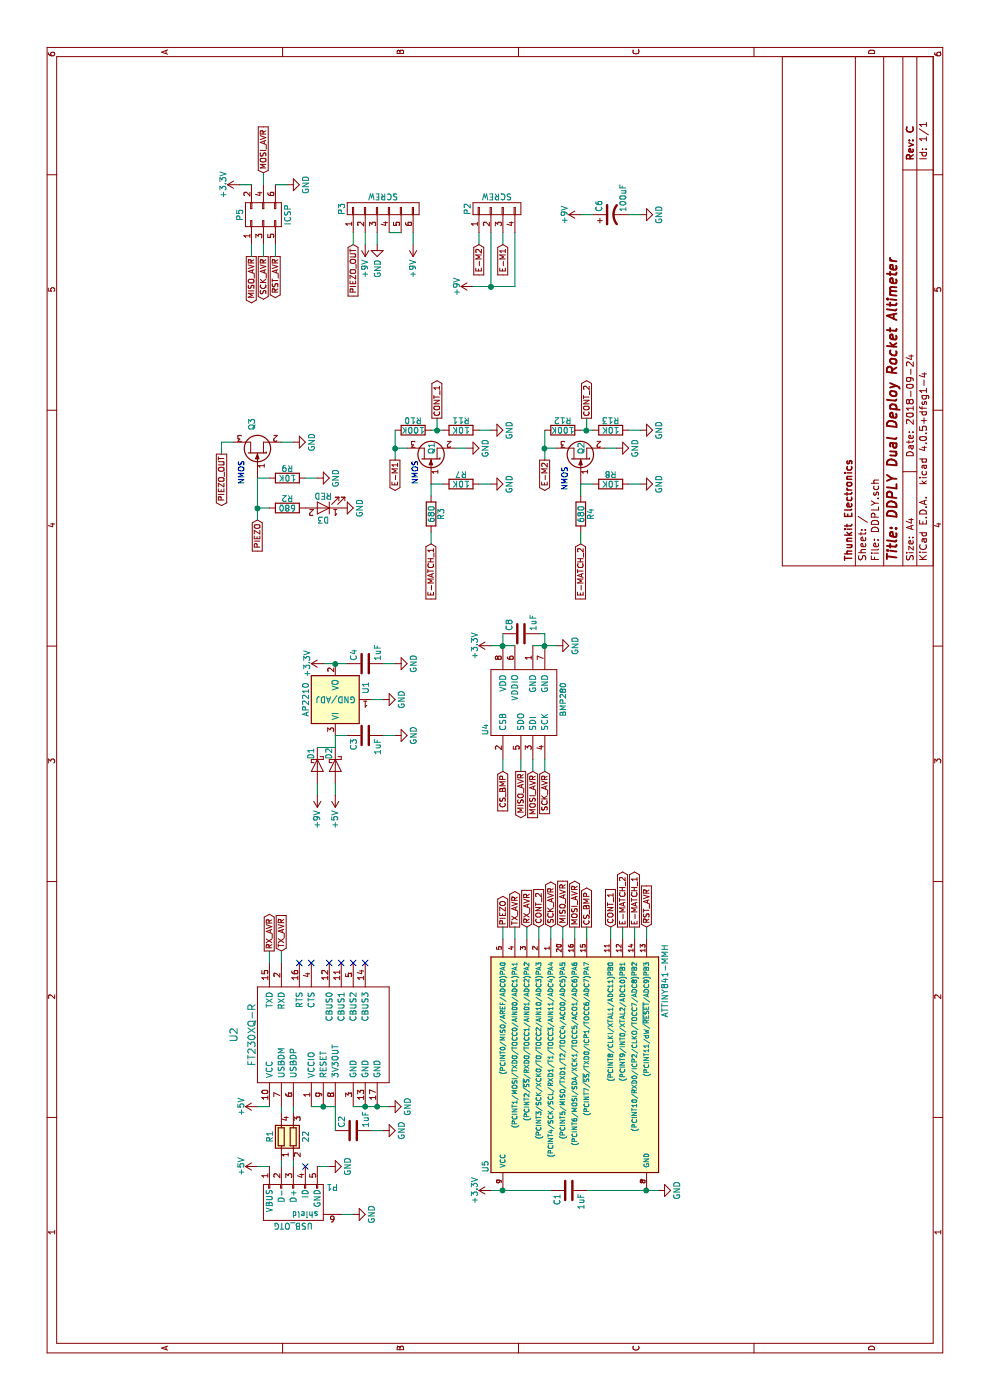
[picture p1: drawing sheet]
EESchema Schematic File Version 2
LIBS:power
LIBS:device
LIBS:transistors
LIBS:conn
LIBS:linear
LIBS:regul
LIBS:74xx
LIBS:cmos4000
LIBS:adc-dac
LIBS:memory
LIBS:xilinx
LIBS:microcontrollers
LIBS:dsp
LIBS:microchip
LIBS:analog_switches
LIBS:motorola
LIBS:texas
LIBS:intel
LIBS:audio
LIBS:interface
LIBS:digital-audio
LIBS:philips
LIBS:display
LIBS:cypress
LIBS:siliconi
LIBS:opto
LIBS:atmel
LIBS:contrib
LIBS:valves
LIBS:DDPLY-cache
EELAYER 25 0
EELAYER END
$Descr A4 11693 8268
encoding utf-8
Sheet 1 1
Title "DDPLY Dual Deploy Rocket Altimeter"
Date "2018-09-24"
Rev "C"
Comp "Thunkit Electronics"
Comment1 ""
Comment2 ""
Comment3 ""
Comment4 ""
$EndDescr
$Comp
L ATTINY841-MMH U5
U 1 1
P 2800 4800
F 0 "U5" H 1950 5550 50  0000 C CNN
F 1 "ATTINY841-MMH" H 3500 4050 50  0000 C CNN
F 2 "MOD:QFN-20-1EP_4x4mm_Pitch0.5mm" H 2800 4600 50  0001 C CIN
F 3 "" H 2800 4800 50  0000 C CNN
	1    2800 4800
	1    0    0    -1  
$EndComp
$Comp
L FT230XQ-R U2
U 1 1
P 3050 1950
F 0 "U2" H 3050 1950 60  0000 C CNN
F 1 "FT230XQ-R" H 3050 1800 60  0000 C CNN
F 2 "MOD:QFN-16_4x4mm_Pitch0.65mm" H 3050 1950 60  0001 C CNN
F 3 "" H 3050 1950 60  0001 C CNN
	1    3050 1950
	1    0    0    -1  
$EndComp
$Comp
L C C2
U 1 1
P 2250 2950
F 0 "C2" H 2275 3050 50  0000 L CNN
F 1 "1uF" H 2275 2850 50  0000 L CNN
F 2 "Capacitors_SMD:C_0603" H 2288 2800 50  0001 C CNN
F 3 "" H 2250 2950 50  0000 C CNN
	1    2250 2950
	1    0    0    -1  
$EndComp
$Comp
L GND #PWR01
U 1 1
P 2250 3200
F 0 "#PWR01" H 2250 2950 50  0001 C CNN
F 1 "GND" H 2250 3050 50  0000 C CNN
F 2 "" H 2250 3200 50  0000 C CNN
F 3 "" H 2250 3200 50  0000 C CNN
	1    2250 3200
	1    0    0    -1  
$EndComp
$Comp
L GND #PWR02
U 1 1
P 1550 2950
F 0 "#PWR02" H 1550 2700 50  0001 C CNN
F 1 "GND" H 1550 2800 50  0000 C CNN
F 2 "" H 1550 2950 50  0000 C CNN
F 3 "" H 1550 2950 50  0000 C CNN
	1    1550 2950
	1    0    0    -1  
$EndComp
$Comp
L GND #PWR03
U 1 1
P 2450 3250
F 0 "#PWR03" H 2450 3000 50  0001 C CNN
F 1 "GND" H 2450 3100 50  0000 C CNN
F 2 "" H 2450 3250 50  0000 C CNN
F 3 "" H 2450 3250 50  0000 C CNN
	1    2450 3250
	1    0    0    -1  
$EndComp
Text GLabel 3750 2250 2    47   Output ~ 0
RX_AVR
Text GLabel 3750 2350 2    47   Input ~ 0
TX_AVR
$Comp
L CONN_02X03 P5
U 1 1
P 9900 2200
F 0 "P5" H 9900 2400 50  0000 C CNN
F 1 "ICSP" H 9900 2000 50  0000 C CNN
F 2 "MOD:LINEAR_ICSP" H 9900 1000 50  0001 C CNN
F 3 "" H 9900 1000 50  0000 C CNN
	1    9900 2200
	1    0    0    -1  
$EndComp
Text GLabel 10250 2200 2    47   Input ~ 0
MOSI_AVR
Text GLabel 9550 2100 0    47   Output ~ 0
MISO_AVR
Text GLabel 9550 2200 0    47   Output ~ 0
SCK_AVR
Text GLabel 9550 2300 0    47   Output ~ 0
RST_AVR
$Comp
L GND #PWR04
U 1 1
P 10150 2400
F 0 "#PWR04" H 10150 2150 50  0001 C CNN
F 1 "GND" H 10150 2250 50  0000 C CNN
F 2 "" H 10150 2400 50  0000 C CNN
F 3 "" H 10150 2400 50  0000 C CNN
	1    10150 2400
	1    0    0    -1  
$EndComp
$Comp
L C C1
U 1 1
P 1750 4750
F 0 "C1" H 1775 4850 50  0000 L CNN
F 1 "1uF" H 1775 4650 50  0000 L CNN
F 2 "Capacitors_SMD:C_0603" H 1788 4600 50  0001 C CNN
F 3 "" H 1750 4750 50  0000 C CNN
	1    1750 4750
	-1   0    0    -1  
$EndComp
$Comp
L GND #PWR05
U 1 1
P 1750 5500
F 0 "#PWR05" H 1750 5250 50  0001 C CNN
F 1 "GND" H 1750 5350 50  0000 C CNN
F 2 "" H 1750 5500 50  0000 C CNN
F 3 "" H 1750 5500 50  0000 C CNN
	1    1750 5500
	1    0    0    -1  
$EndComp
$Comp
L R R7
U 1 1
P 7650 3850
F 0 "R7" V 7730 3850 50  0000 C CNN
F 1 "10K" V 7650 3850 50  0000 C CNN
F 2 "Resistors_SMD:R_0603" V 7580 3850 50  0001 C CNN
F 3 "" H 7650 3850 50  0000 C CNN
	1    7650 3850
	1    0    0    -1  
$EndComp
$Comp
L GND #PWR06
U 1 1
P 7950 3900
F 0 "#PWR06" H 7950 3650 50  0001 C CNN
F 1 "GND" H 7950 3750 50  0000 C CNN
F 2 "" H 7950 3900 50  0000 C CNN
F 3 "" H 7950 3900 50  0000 C CNN
	1    7950 3900
	1    0    0    -1  
$EndComp
$Comp
L CP1 C6
U 1 1
P 9900 5100
F 0 "C6" H 9925 5200 50  0000 L CNN
F 1 "100uF" H 9925 5000 50  0000 L CNN
F 2 "Capacitors_Tantalum_SMD:Tantalum_Case-B_EIA-3528-21_Reflow" H 9900 5100 50  0001 C CNN
F 3 "" H 9900 5100 50  0000 C CNN
	1    9900 5100
	1    0    0    -1  
$EndComp
Wire Wire Line
	2450 2800 2250 2800
Wire Wire Line
	2450 2600 2450 2800
Connection ~ 2450 2700
Wire Wire Line
	2250 3200 2250 3100
Wire Wire Line
	1550 2950 1550 2850
Wire Wire Line
	2450 2950 2450 3250
Connection ~ 2450 3150
Connection ~ 2450 3050
Wire Wire Line
	3750 2350 3650 2350
Wire Wire Line
	3650 2250 3750 2250
Wire Wire Line
	10150 2000 10150 2100
Wire Wire Line
	10150 2400 10150 2300
Wire Wire Line
	10250 2200 10150 2200
Wire Wire Line
	9650 2200 9550 2200
Wire Wire Line
	9550 2100 9650 2100
Wire Wire Line
	9650 2300 9550 2300
Wire Wire Line
	1750 4100 1750 4600
Connection ~ 1750 4200
Wire Wire Line
	1750 4900 1750 5500
Connection ~ 1750 5400
Wire Wire Line
	7950 3900 7950 3800
$Comp
L +9V #PWR07
U 1 1
P 9900 4850
F 0 "#PWR07" H 9900 4700 50  0001 C CNN
F 1 "+9V" H 9900 4990 50  0000 C CNN
F 2 "" H 9900 4850 50  0000 C CNN
F 3 "" H 9900 4850 50  0000 C CNN
	1    9900 4850
	1    0    0    -1  
$EndComp
$Comp
L GND #PWR08
U 1 1
P 7650 4100
F 0 "#PWR08" H 7650 3850 50  0001 C CNN
F 1 "GND" H 7650 3950 50  0000 C CNN
F 2 "" H 7650 4100 50  0000 C CNN
F 3 "" H 7650 4100 50  0000 C CNN
	1    7650 4100
	1    0    0    -1  
$EndComp
Wire Wire Line
	7650 4100 7650 4000
Wire Wire Line
	7650 3700 7650 3600
Text GLabel 7150 3600 0    47   Input ~ 0
E-MATCH_1
Wire Wire Line
	7250 3600 7150 3600
Wire Wire Line
	9900 4850 9900 4950
Wire Wire Line
	7950 3300 7950 3400
$Comp
L GND #PWR09
U 1 1
P 9900 5350
F 0 "#PWR09" H 9900 5100 50  0001 C CNN
F 1 "GND" H 9900 5200 50  0000 C CNN
F 2 "" H 9900 5350 50  0000 C CNN
F 3 "" H 9900 5350 50  0000 C CNN
	1    9900 5350
	1    0    0    -1  
$EndComp
Wire Wire Line
	9900 5350 9900 5250
$Comp
L R R8
U 1 1
P 7650 5100
F 0 "R8" V 7730 5100 50  0000 C CNN
F 1 "10K" V 7650 5100 50  0000 C CNN
F 2 "Resistors_SMD:R_0603" V 7580 5100 50  0001 C CNN
F 3 "" H 7650 5100 50  0000 C CNN
	1    7650 5100
	1    0    0    -1  
$EndComp
$Comp
L GND #PWR010
U 1 1
P 7950 5150
F 0 "#PWR010" H 7950 4900 50  0001 C CNN
F 1 "GND" H 7950 5000 50  0000 C CNN
F 2 "" H 7950 5150 50  0000 C CNN
F 3 "" H 7950 5150 50  0000 C CNN
	1    7950 5150
	1    0    0    -1  
$EndComp
Wire Wire Line
	7950 5150 7950 5050
$Comp
L GND #PWR011
U 1 1
P 7650 5350
F 0 "#PWR011" H 7650 5100 50  0001 C CNN
F 1 "GND" H 7650 5200 50  0000 C CNN
F 2 "" H 7650 5350 50  0000 C CNN
F 3 "" H 7650 5350 50  0000 C CNN
	1    7650 5350
	1    0    0    -1  
$EndComp
Wire Wire Line
	7650 5350 7650 5250
Wire Wire Line
	7650 4950 7650 4850
Text GLabel 7150 4850 0    47   Input ~ 0
E-MATCH_2
Wire Wire Line
	7650 4850 7550 4850
Wire Wire Line
	7950 4550 7950 4650
$Comp
L GND #PWR012
U 1 1
P 9650 3150
F 0 "#PWR012" H 9650 2900 50  0001 C CNN
F 1 "GND" V 9650 2950 50  0000 C CNN
F 2 "" H 9650 3150 50  0000 C CNN
F 3 "" H 9650 3150 50  0000 C CNN
	1    9650 3150
	0    1    1    0   
$EndComp
$Comp
L +9V #PWR013
U 1 1
P 9650 3450
F 0 "#PWR013" H 9650 3300 50  0001 C CNN
F 1 "+9V" V 9650 3650 50  0000 C CNN
F 2 "" H 9650 3450 50  0000 C CNN
F 3 "" H 9650 3450 50  0000 C CNN
	1    9650 3450
	0    -1   -1   0   
$EndComp
$Comp
L +3.3V #PWR014
U 1 1
P 10150 2000
F 0 "#PWR014" H 10150 1850 50  0001 C CNN
F 1 "+3.3V" H 10150 2140 50  0000 C CNN
F 2 "" H 10150 2000 50  0000 C CNN
F 3 "" H 10150 2000 50  0000 C CNN
	1    10150 2000
	1    0    0    -1  
$EndComp
$Comp
L +3.3V #PWR015
U 1 1
P 1750 4100
F 0 "#PWR015" H 1750 3950 50  0001 C CNN
F 1 "+3.3V" H 1750 4240 50  0000 C CNN
F 2 "" H 1750 4100 50  0000 C CNN
F 3 "" H 1750 4100 50  0000 C CNN
	1    1750 4100
	1    0    0    -1  
$EndComp
$Comp
L AP1117 U1
U 1 1
P 5850 2800
F 0 "U1" H 5950 2550 50  0000 C CNN
F 1 "AP2210" H 5850 3050 50  0000 C CNN
F 2 "TO_SOT_Packages_SMD:SOT-23" H 5850 2450 50  0001 C CNN
F 3 "" H 5950 2550 50  0000 C CNN
	1    5850 2800
	1    0    0    -1  
$EndComp
$Comp
L GND #PWR016
U 1 1
P 5850 3200
F 0 "#PWR016" H 5850 2950 50  0001 C CNN
F 1 "GND" H 5850 3050 50  0000 C CNN
F 2 "" H 5850 3200 50  0000 C CNN
F 3 "" H 5850 3200 50  0000 C CNN
	1    5850 3200
	1    0    0    -1  
$EndComp
Wire Wire Line
	5850 3100 5850 3200
$Comp
L C C3
U 1 1
P 5550 3050
F 0 "C3" H 5575 3150 50  0000 L CNN
F 1 "1uF" H 5575 2950 50  0000 L CNN
F 2 "Capacitors_SMD:C_0603" H 5588 2900 50  0001 C CNN
F 3 "" H 5550 3050 50  0000 C CNN
	1    5550 3050
	-1   0    0    -1  
$EndComp
$Comp
L C C4
U 1 1
P 6150 3050
F 0 "C4" H 6175 3150 50  0000 L CNN
F 1 "1uF" H 6175 2950 50  0000 L CNN
F 2 "Capacitors_SMD:C_0603" H 6188 2900 50  0001 C CNN
F 3 "" H 6150 3050 50  0000 C CNN
	1    6150 3050
	1    0    0    -1  
$EndComp
$Comp
L GND #PWR017
U 1 1
P 5550 3300
F 0 "#PWR017" H 5550 3050 50  0001 C CNN
F 1 "GND" H 5550 3150 50  0000 C CNN
F 2 "" H 5550 3300 50  0000 C CNN
F 3 "" H 5550 3300 50  0000 C CNN
	1    5550 3300
	1    0    0    -1  
$EndComp
Wire Wire Line
	5550 3300 5550 3200
$Comp
L GND #PWR018
U 1 1
P 6150 3300
F 0 "#PWR018" H 6150 3050 50  0001 C CNN
F 1 "GND" H 6150 3150 50  0000 C CNN
F 2 "" H 6150 3300 50  0000 C CNN
F 3 "" H 6150 3300 50  0000 C CNN
	1    6150 3300
	1    0    0    -1  
$EndComp
Wire Wire Line
	6150 3300 6150 3200
$Comp
L +9V #PWR019
U 1 1
P 5050 2650
F 0 "#PWR019" H 5050 2500 50  0001 C CNN
F 1 "+9V" V 5050 2850 50  0000 C CNN
F 2 "" H 5050 2650 50  0000 C CNN
F 3 "" H 5050 2650 50  0000 C CNN
	1    5050 2650
	0    -1   -1   0   
$EndComp
$Comp
L +5V #PWR020
U 1 1
P 5050 2800
F 0 "#PWR020" H 5050 2650 50  0001 C CNN
F 1 "+5V" V 5050 3000 50  0000 C CNN
F 2 "" H 5050 2800 50  0000 C CNN
F 3 "" H 5050 2800 50  0000 C CNN
	1    5050 2800
	0    -1   -1   0   
$EndComp
$Comp
L +5V #PWR021
U 1 1
P 1950 2150
F 0 "#PWR021" H 1950 2000 50  0001 C CNN
F 1 "+5V" H 1950 2290 50  0000 C CNN
F 2 "" H 1950 2150 50  0000 C CNN
F 3 "" H 1950 2150 50  0000 C CNN
	1    1950 2150
	1    0    0    -1  
$EndComp
$Comp
L +5V #PWR022
U 1 1
P 2450 2150
F 0 "#PWR022" H 2450 2000 50  0001 C CNN
F 1 "+5V" H 2450 2290 50  0000 C CNN
F 2 "" H 2450 2150 50  0000 C CNN
F 3 "" H 2450 2150 50  0000 C CNN
	1    2450 2150
	1    0    0    -1  
$EndComp
Wire Wire Line
	2450 2150 2450 2250
Wire Wire Line
	1950 2150 1950 2250
Wire Wire Line
	5550 2900 5550 2800
Wire Wire Line
	6150 2700 6150 2900
$Comp
L +3.3V #PWR023
U 1 1
P 6150 2700
F 0 "#PWR023" H 6150 2550 50  0001 C CNN
F 1 "+3.3V" H 6150 2840 50  0000 C CNN
F 2 "" H 6150 2700 50  0000 C CNN
F 3 "" H 6150 2700 50  0000 C CNN
	1    6150 2700
	1    0    0    -1  
$EndComp
Connection ~ 6150 2800
$Comp
L D_Schottky D1
U 1 1
P 5300 2650
F 0 "D1" H 5200 2600 50  0000 C CNN
F 1 "D_Schottky" H 5300 2550 50  0001 C CNN
F 2 "Diodes_SMD:D_SOD-123F" H 5300 2650 50  0001 C CNN
F 3 "" H 5300 2650 50  0000 C CNN
	1    5300 2650
	-1   0    0    1   
$EndComp
$Comp
L D_Schottky D2
U 1 1
P 5300 2800
F 0 "D2" H 5200 2750 50  0000 C CNN
F 1 "D_Schottky" H 5300 2700 50  0001 C CNN
F 2 "Diodes_SMD:D_SOD-123F" H 5300 2800 50  0001 C CNN
F 3 "" H 5300 2800 50  0000 C CNN
	1    5300 2800
	-1   0    0    1   
$EndComp
Wire Wire Line
	5050 2650 5150 2650
Wire Wire Line
	5450 2650 5450 2800
Wire Wire Line
	5450 2800 5550 2800
Wire Wire Line
	5150 2800 5050 2800
$Comp
L GND #PWR024
U 1 1
P 1950 2750
F 0 "#PWR024" H 1950 2500 50  0001 C CNN
F 1 "GND" H 1950 2600 50  0000 C CNN
F 2 "" H 1950 2750 50  0000 C CNN
F 3 "" H 1950 2750 50  0000 C CNN
	1    1950 2750
	1    0    0    -1  
$EndComp
Wire Wire Line
	1950 2750 1950 2650
$Comp
L USB_OTG P1
U 1 1
P 1650 2450
F 0 "P1" H 1975 2325 50  0000 C CNN
F 1 "USB_OTG" H 1650 2650 50  0000 C CNN
F 2 "Connectors_USB:USB_Micro-B_Molex_47346-0001" V 1600 2350 50  0001 C CNN
F 3 "" V 1600 2350 50  0000 C CNN
	1    1650 2450
	0    -1   1    0   
$EndComp
NoConn ~ 1950 2550
NoConn ~ 3650 2500
NoConn ~ 3650 2600
NoConn ~ 3650 3050
NoConn ~ 3650 2750
Wire Wire Line
	9750 3150 9650 3150
$Comp
L BMP280 U4
U 1 1
P 5800 4100
F 0 "U4" H 5600 4150 47  0000 C CNN
F 1 "BMP280" H 5850 3500 47  0000 C CNN
F 2 "MOD:LGA-8_NO_DOT" H 5550 4400 47  0001 C CNN
F 3 "" H 5550 4400 47  0001 C CNN
	1    5800 4100
	1    0    0    -1  
$EndComp
$Comp
L +3.3V #PWR025
U 1 1
P 6300 4100
F 0 "#PWR025" H 6300 3950 50  0001 C CNN
F 1 "+3.3V" H 6300 4240 50  0000 C CNN
F 2 "" H 6300 4100 50  0000 C CNN
F 3 "" H 6300 4100 50  0000 C CNN
	1    6300 4100
	1    0    0    -1  
$EndComp
Wire Wire Line
	6300 4100 6300 4300
Connection ~ 6300 4200
$Comp
L GND #PWR026
U 1 1
P 6300 4650
F 0 "#PWR026" H 6300 4400 50  0001 C CNN
F 1 "GND" H 6300 4500 50  0000 C CNN
F 2 "" H 6300 4650 50  0000 C CNN
F 3 "" H 6300 4650 50  0000 C CNN
	1    6300 4650
	1    0    0    -1  
$EndComp
Wire Wire Line
	6300 4450 6300 4650
Connection ~ 6300 4550
$Comp
L C C8
U 1 1
P 6400 4350
F 0 "C8" H 6425 4450 50  0000 L CNN
F 1 "1uF" H 6425 4250 50  0000 L CNN
F 2 "Capacitors_SMD:C_0603" H 6438 4200 50  0001 C CNN
F 3 "" H 6400 4350 50  0000 C CNN
	1    6400 4350
	1    0    0    -1  
$EndComp
Wire Wire Line
	6400 4200 6300 4200
Wire Wire Line
	6400 4550 6400 4500
Wire Wire Line
	6300 4550 6400 4550
Text GLabel 5250 4200 0    47   Input ~ 0
CS_BMP
Wire Wire Line
	5250 4200 5350 4200
Text GLabel 5250 4450 0    47   Input ~ 0
MOSI_AVR
Wire Wire Line
	5250 4450 5350 4450
Text GLabel 5250 4350 0    47   Output ~ 0
MISO_AVR
Wire Wire Line
	5350 4350 5250 4350
Text GLabel 5250 4550 0    47   Input ~ 0
SCK_AVR
Wire Wire Line
	5250 4550 5350 4550
Text GLabel 3950 4400 2    47   Input ~ 0
RX_AVR
Text GLabel 3950 4300 2    47   Output ~ 0
TX_AVR
Text GLabel 3950 4700 2    47   Input ~ 0
MISO_AVR
Text GLabel 3950 4600 2    47   BiDi ~ 0
SCK_AVR
Text GLabel 3950 5400 2    47   Input ~ 0
RST_AVR
Text GLabel 3950 4800 2    47   Output ~ 0
MOSI_AVR
Wire Wire Line
	3950 5400 3850 5400
Wire Wire Line
	3950 4800 3850 4800
Wire Wire Line
	3850 4700 3950 4700
Wire Wire Line
	3950 4600 3850 4600
Wire Wire Line
	3950 4300 3850 4300
Wire Wire Line
	3850 4400 3950 4400
Text GLabel 3950 5300 2    47   Output ~ 0
E-MATCH_1
Text GLabel 3950 5200 2    47   Output ~ 0
E-MATCH_2
Wire Wire Line
	3850 5200 3950 5200
Wire Wire Line
	3850 5300 3950 5300
Text GLabel 3950 4900 2    47   Output ~ 0
CS_BMP
Wire Wire Line
	3950 4900 3850 4900
$Comp
L Q_NJFET_GSD Q3
U 1 1
P 7900 2150
F 0 "Q3" H 8100 2200 50  0000 L CNN
F 1 "Q_NJFET_GSD" H 8100 2100 50  0001 L CNN
F 2 "TO_SOT_Packages_SMD:SOT-23" H 8100 2250 50  0001 C CNN
F 3 "" H 7900 2150 50  0000 C CNN
	1    7900 2150
	1    0    0    -1  
$EndComp
$Comp
L GND #PWR027
U 1 1
P 8000 2450
F 0 "#PWR027" H 8000 2200 50  0001 C CNN
F 1 "GND" H 8000 2300 50  0000 C CNN
F 2 "" H 8000 2450 50  0000 C CNN
F 3 "" H 8000 2450 50  0000 C CNN
	1    8000 2450
	1    0    0    -1  
$EndComp
Wire Wire Line
	8000 2350 8000 2450
$Comp
L R R9
U 1 1
P 7700 2400
F 0 "R9" V 7780 2400 50  0000 C CNN
F 1 "10K" V 7700 2400 50  0000 C CNN
F 2 "Resistors_SMD:R_0603" V 7630 2400 50  0001 C CNN
F 3 "" H 7700 2400 50  0000 C CNN
	1    7700 2400
	1    0    0    -1  
$EndComp
Wire Wire Line
	7700 2150 7700 2250
$Comp
L GND #PWR028
U 1 1
P 7700 2650
F 0 "#PWR028" H 7700 2400 50  0001 C CNN
F 1 "GND" H 7700 2500 50  0000 C CNN
F 2 "" H 7700 2650 50  0000 C CNN
F 3 "" H 7700 2650 50  0000 C CNN
	1    7700 2650
	1    0    0    -1  
$EndComp
Wire Wire Line
	7700 2650 7700 2550
Wire Wire Line
	8000 1850 8000 1950
Text GLabel 7350 2150 0    47   Input ~ 0
PIEZO
Wire Wire Line
	7350 2150 7700 2150
Text GLabel 3950 4200 2    47   Output ~ 0
PIEZO
Wire Wire Line
	3950 4200 3850 4200
$Comp
L Q_NJFET_GSD Q2
U 1 1
P 7850 4850
F 0 "Q2" H 7900 4850 50  0000 L CNN
F 1 "Q_NJFET_GSD" H 8050 4800 50  0001 L CNN
F 2 "TO_SOT_Packages_SMD:SOT-23" H 8050 4950 50  0001 C CNN
F 3 "" H 7850 4850 50  0000 C CNN
	1    7850 4850
	1    0    0    -1  
$EndComp
$Comp
L Q_NJFET_GSD Q1
U 1 1
P 7850 3600
F 0 "Q1" H 7900 3600 50  0000 L CNN
F 1 "Q_NJFET_GSD" H 8050 3550 50  0001 L CNN
F 2 "TO_SOT_Packages_SMD:SOT-23" H 8050 3700 50  0001 C CNN
F 3 "" H 7850 3600 50  0000 C CNN
	1    7850 3600
	1    0    0    -1  
$EndComp
$Comp
L R R11
U 1 1
P 8100 3850
F 0 "R11" V 8180 3850 50  0000 C CNN
F 1 "10K" V 8100 3850 50  0000 C CNN
F 2 "Resistors_SMD:R_0603" V 8030 3850 50  0001 C CNN
F 3 "" H 8100 3850 50  0000 C CNN
	1    8100 3850
	1    0    0    -1  
$EndComp
$Comp
L R R10
U 1 1
P 8100 3450
F 0 "R10" V 8180 3450 50  0000 C CNN
F 1 "100K" V 8100 3450 50  0000 C CNN
F 2 "Resistors_SMD:R_0603" V 8030 3450 50  0001 C CNN
F 3 "" H 8100 3450 50  0000 C CNN
	1    8100 3450
	1    0    0    -1  
$EndComp
Wire Wire Line
	8100 3600 8100 3700
$Comp
L GND #PWR029
U 1 1
P 8100 4100
F 0 "#PWR029" H 8100 3850 50  0001 C CNN
F 1 "GND" H 8100 3950 50  0000 C CNN
F 2 "" H 8100 4100 50  0000 C CNN
F 3 "" H 8100 4100 50  0000 C CNN
	1    8100 4100
	1    0    0    -1  
$EndComp
Wire Wire Line
	8100 4000 8100 4100
Text GLabel 3950 5100 2    47   Input ~ 0
CONT_1
Text GLabel 3950 4500 2    47   Input ~ 0
CONT_2
Wire Wire Line
	3950 5100 3850 5100
Wire Wire Line
	3950 4500 3850 4500
Text GLabel 8200 3650 2    47   Output ~ 0
CONT_1
Text GLabel 8200 4900 2    47   Output ~ 0
CONT_2
$Comp
L R R13
U 1 1
P 8100 5100
F 0 "R13" V 8180 5100 50  0000 C CNN
F 1 "10K" V 8100 5100 50  0000 C CNN
F 2 "Resistors_SMD:R_0603" V 8030 5100 50  0001 C CNN
F 3 "" H 8100 5100 50  0000 C CNN
	1    8100 5100
	1    0    0    -1  
$EndComp
$Comp
L R R12
U 1 1
P 8100 4700
F 0 "R12" V 8180 4700 50  0000 C CNN
F 1 "100K" V 8100 4700 50  0000 C CNN
F 2 "Resistors_SMD:R_0603" V 8030 4700 50  0001 C CNN
F 3 "" H 8100 4700 50  0000 C CNN
	1    8100 4700
	1    0    0    -1  
$EndComp
Wire Wire Line
	8100 4850 8100 4950
$Comp
L GND #PWR030
U 1 1
P 8100 5350
F 0 "#PWR030" H 8100 5100 50  0001 C CNN
F 1 "GND" H 8100 5200 50  0000 C CNN
F 2 "" H 8100 5350 50  0000 C CNN
F 3 "" H 8100 5350 50  0000 C CNN
	1    8100 5350
	1    0    0    -1  
$EndComp
Wire Wire Line
	8100 5250 8100 5350
Wire Wire Line
	7850 3300 8100 3300
Wire Wire Line
	8200 3650 8100 3650
Connection ~ 8100 3650
Wire Wire Line
	7850 4550 8100 4550
Wire Wire Line
	8200 4900 8100 4900
Connection ~ 8100 4900
$Comp
L R_Pack02 R1
U 1 1
P 2200 2450
F 0 "R1" V 2000 2450 50  0000 C CNN
F 1 "22" V 2300 2450 50  0000 C CNN
F 2 "Resistors_SMD:R_Array_Concave_2x0603" V 2375 2450 50  0001 C CNN
F 3 "" H 2200 2450 50  0000 C CNN
	1    2200 2450
	0    1    1    0   
$EndComp
Wire Wire Line
	2000 2450 1950 2450
Wire Wire Line
	1950 2350 2000 2350
Wire Wire Line
	2450 2350 2400 2350
Wire Wire Line
	2400 2450 2450 2450
NoConn ~ 3650 2950
NoConn ~ 3650 2850
$Comp
L LED D3
U 1 1
P 7450 2700
F 0 "D3" H 7450 2800 50  0000 C CNN
F 1 "RED" H 7450 2600 50  0000 C CNN
F 2 "Diodes_SMD:D_0603" H 7450 2700 50  0001 C CNN
F 3 "" H 7450 2700 50  0000 C CNN
	1    7450 2700
	0    -1   -1   0   
$EndComp
$Comp
L R R2
U 1 1
P 7450 2400
F 0 "R2" V 7530 2400 50  0000 C CNN
F 1 "680" V 7450 2400 50  0000 C CNN
F 2 "Resistors_SMD:R_0603" V 7380 2400 50  0001 C CNN
F 3 "" H 7450 2400 50  0000 C CNN
	1    7450 2400
	1    0    0    -1  
$EndComp
$Comp
L GND #PWR031
U 1 1
P 7450 2850
F 0 "#PWR031" H 7450 2600 50  0001 C CNN
F 1 "GND" H 7450 2700 50  0000 C CNN
F 2 "" H 7450 2850 50  0000 C CNN
F 3 "" H 7450 2850 50  0000 C CNN
	1    7450 2850
	1    0    0    -1  
$EndComp
Wire Wire Line
	7450 2250 7450 2150
Connection ~ 7450 2150
$Comp
L CONN_01X04 P2
U 1 1
P 9950 4150
F 0 "P2" H 9950 4400 50  0000 C CNN
F 1 "SCREW" V 10050 4150 50  0000 C CNN
F 2 "MOD:100MIL_STX4" H 9950 4150 50  0001 C CNN
F 3 "" H 9950 4150 50  0000 C CNN
	1    9950 4150
	1    0    0    -1  
$EndComp
$Comp
L CONN_01X06 P3
U 1 1
P 9950 3200
F 0 "P3" H 9950 3550 50  0000 C CNN
F 1 "SCREW" V 10050 3200 50  0000 C CNN
F 2 "MOD:100MIL_STX6" H 9950 3200 50  0001 C CNN
F 3 "" H 9950 3200 50  0000 C CNN
	1    9950 3200
	1    0    0    -1  
$EndComp
Text GLabel 9650 4000 0    47   Input ~ 0
E-M2
Text GLabel 9650 4200 0    47   Input ~ 0
E-M1
Text GLabel 7850 3300 0    47   Output ~ 0
E-M1
Text GLabel 7850 4550 0    47   Output ~ 0
E-M2
Connection ~ 7950 3300
Connection ~ 7950 4550
Text GLabel 7900 1850 0    47   Output ~ 0
PIEZO_OUT
Wire Wire Line
	7900 1850 8000 1850
Text GLabel 9650 2950 0    47   Input ~ 0
PIEZO_OUT
Wire Wire Line
	9650 2950 9750 2950
Wire Wire Line
	9650 4200 9750 4200
Wire Wire Line
	9750 4000 9650 4000
$Comp
L +9V #PWR032
U 1 1
P 9300 3950
F 0 "#PWR032" H 9300 3800 50  0001 C CNN
F 1 "+9V" H 9300 4090 50  0000 C CNN
F 2 "" H 9300 3950 50  0000 C CNN
F 3 "" H 9300 3950 50  0000 C CNN
	1    9300 3950
	1    0    0    -1  
$EndComp
Wire Wire Line
	9300 3950 9300 4300
Wire Wire Line
	9300 4300 9750 4300
Wire Wire Line
	9750 4100 9300 4100
Connection ~ 9300 4100
Wire Wire Line
	9650 3450 9750 3450
Wire Wire Line
	9750 3350 9750 3250
$Comp
L +9V #PWR033
U 1 1
P 9650 3050
F 0 "#PWR033" H 9650 2900 50  0001 C CNN
F 1 "+9V" V 9650 3250 50  0000 C CNN
F 2 "" H 9650 3050 50  0000 C CNN
F 3 "" H 9650 3050 50  0000 C CNN
	1    9650 3050
	0    -1   -1   0   
$EndComp
Wire Wire Line
	9650 3050 9750 3050
$Comp
L R R3
U 1 1
P 7400 3600
F 0 "R3" V 7480 3600 50  0000 C CNN
F 1 "680" V 7400 3600 50  0000 C CNN
F 2 "Resistors_SMD:R_0603" V 7330 3600 50  0001 C CNN
F 3 "" H 7400 3600 50  0000 C CNN
	1    7400 3600
	0    1    1    0   
$EndComp
$Comp
L R R4
U 1 1
P 7400 4850
F 0 "R4" V 7480 4850 50  0000 C CNN
F 1 "680" V 7400 4850 50  0000 C CNN
F 2 "Resistors_SMD:R_0603" V 7330 4850 50  0001 C CNN
F 3 "" H 7400 4850 50  0000 C CNN
	1    7400 4850
	0    1    1    0   
$EndComp
Wire Wire Line
	7250 4850 7150 4850
Wire Wire Line
	7650 3600 7550 3600
Text Notes 7650 3500 0    47   ~ 0
NMOS
Text Notes 7650 2050 0    47   ~ 0
NMOS
Text Notes 7600 4750 0    47   ~ 0
NMOS
$EndSCHEMATC
